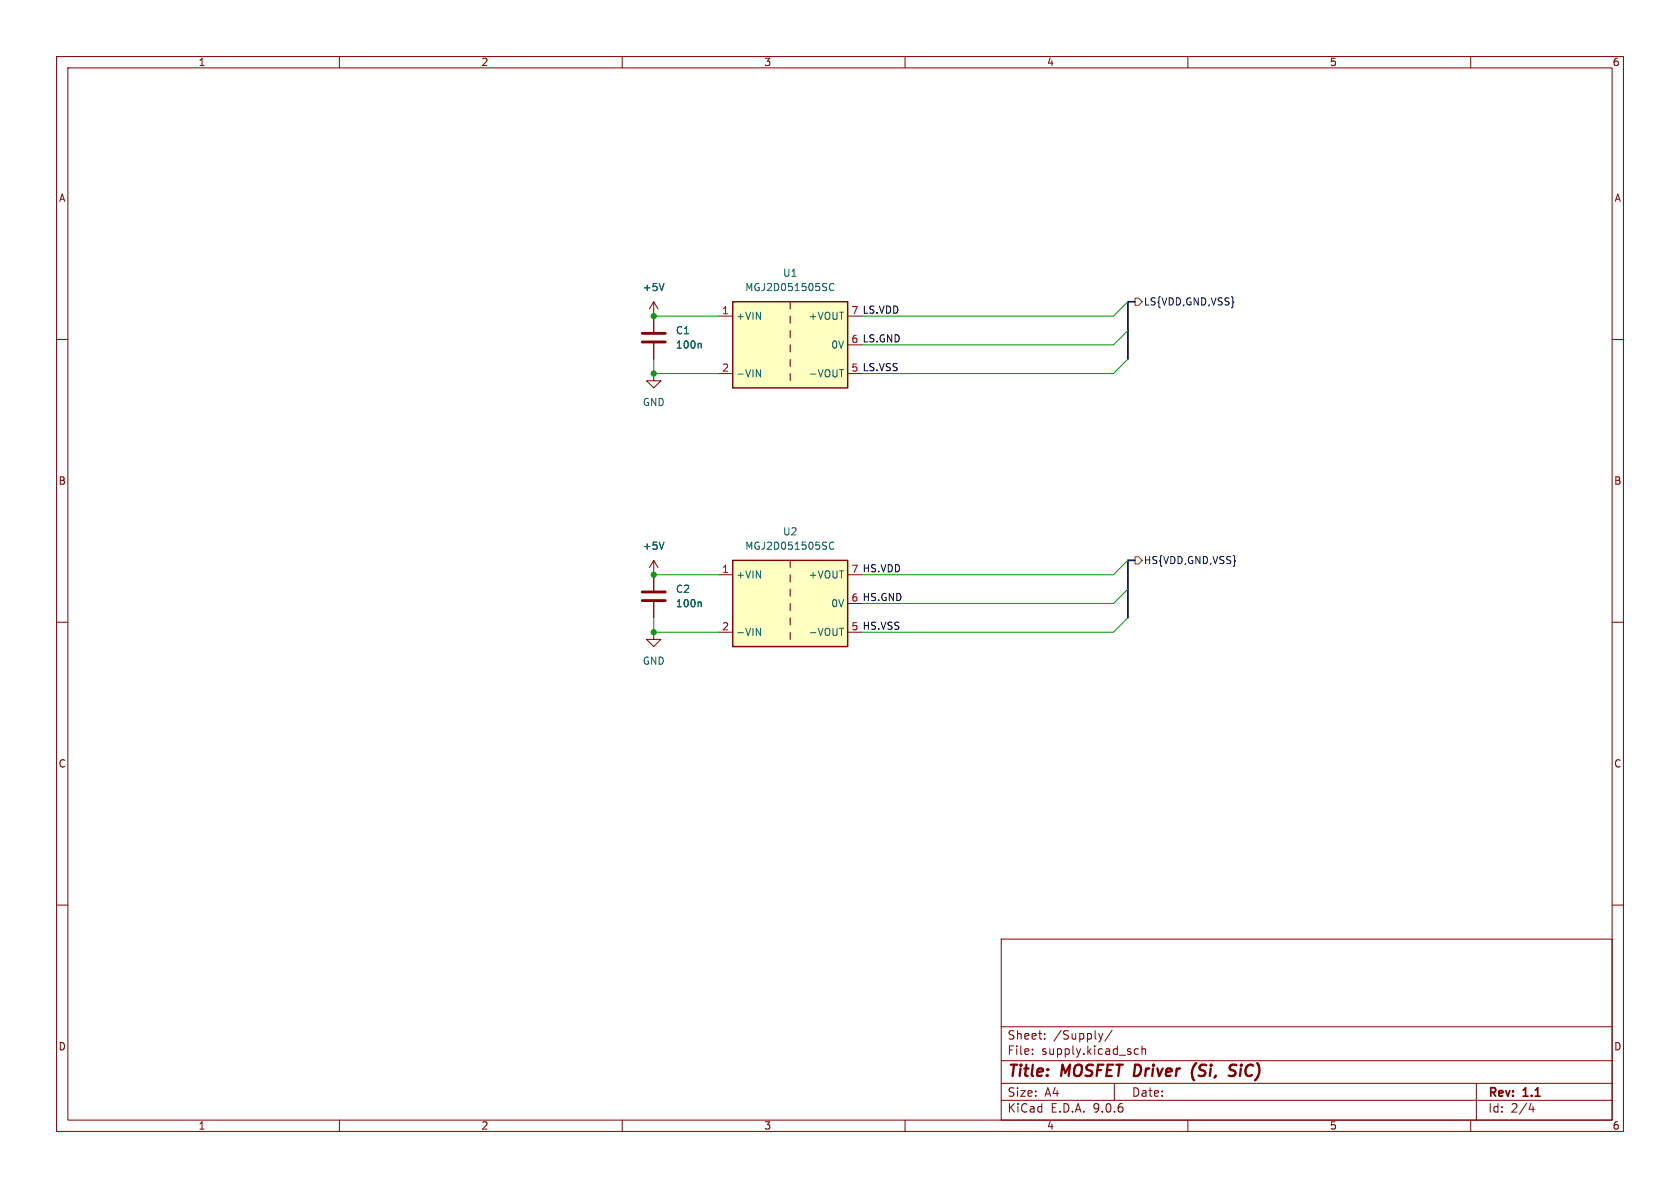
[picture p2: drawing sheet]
<svg xmlns="http://www.w3.org/2000/svg" width="297mm" height="210mm" viewBox="0 0 297 210" stroke-linecap="round" stroke-linejoin="round" font-family="sans-serif">
<g fill="none" stroke="#840000" stroke-width=".18">
<path d="M10 10h277v190h-277zM12 12h273v186h-273zM60 10v2M110 10v2M160 10v2M210 10v2M260 10v2M10 60h2M285 60h2M115.6 99.1v5.3M115.6 99.1l-.8 1.2M115.6 99.1l.7 1.2"/>
<path d="M10 110h2M115.6 111.8v1.2h1.2l-1.2 1.3-1.3-1.3h1.3M115.6 111.8h.1M115.6 101.6h.1M115.6 106.4v2.8M285 110h2M10 160h2M177 166h108v32h-108zM285 160h2M60 198v2M110 198v2M160 198v2"/>
<path d="M177 194.5h108M177 191.5h108M177 187.5h108M177 181.5h108M182.5 186.3v.1M182.5 185.5v.1M184.7 183.6v.1M184.7 182.8v.1M194.2 182.7l.4 1M194.6 183.7l-.1 .4M195 182.7l-.4 1M196.6 182.1l-1.3 2"/>
<path d="M197 191.5v3M200.5 186.1l.3 .3 .4-.1M201.2 185.5l-.4-.1-.3 .3M201.9 185.5l.2-.1 .4 .1v.9M201.9 184.9v1.5M210 198v2M260 198v2M261 191.5v6.5M270.7 195l-.4 1.1h.9M271 195.6v1"/>
</g>
<path d="M211.5 187.9a2.35 2.35 0 0 0-.4 3.1M217.5 189l.6 .3a.49 .49 0 0 1 .3 .5 .49 .49 0 0 1-.4 .4h-.5M218.6 188.3a.85 .85 0 0 0-1.1 .1l-.1 .2" fill="none" stroke="#840000" stroke-width=".4"/>
<path d="M113.5 106.2h4.1M113.5 104.6h4.1" fill="none" stroke="#840000" stroke-width=".51"/>
<path d="M117.4 95.8l-.4 1.3M123.8 106.4l.2 .2v.7" fill="none" stroke="#006464" stroke-width=".18"/>
<path d="M129.5 53.3h20.4v15.3h-20.4z" fill="#ffffc2"/>
<path d="M129.5 53.3h20.4v15.3h-20.4z" fill="none" stroke="#840000" stroke-width=".25"/>
<g fill="none" stroke="#840000" stroke-width=".18">
<path d="M127 55.9h2.5M139.7 53.3v1.3M139.7 55.9v1.3M139.7 58.4v1.3M149.9 55.9h2.5M115.6 66v1.3h1.2l-1.2 1.3-1.3-1.3h1.3M115.6 66h.1M127 66h2.5M139.7 61v1.2M139.7 63.5v1.3M139.7 66v1.3M149.9 66h2.5"/>
<path d="M149.9 61h2.5"/>
</g>
<path d="M147.4 50.2a.6 .6 0 0 0-.8 .5 .6 .6 0 0 0 .6 .7l.2-.1M133.7 65.3l.7 1.3v-1.3M148.4 65.3h.7" fill="none" stroke="#006464" stroke-width=".18"/>
<path d="M129.5 99.1h20.4v15.2h-20.4z" fill="#ffffc2"/>
<path d="M129.5 99.1h20.4v15.2h-20.4z" fill="none" stroke="#840000" stroke-width=".25"/>
<g fill="none" stroke="#840000" stroke-width=".18">
<path d="M115.6 55.9h.1M115.6 53.3v5.4M115.6 53.3l-.8 1.3M115.6 53.3l.7 1.3M115.6 60.7v2.8M139.7 99.1v1.2M115.6 101.6h.1M115.6 101.6v2.8M115.6 106.4v2.8M127 101.6h2.5M127 111.8h2.5M139.7 101.6v1.3"/>
<path d="M139.7 104.1v1.3M139.7 106.7v1.3M139.7 109.2v1.3M139.7 111.8v1.2M149.9 101.6h2.5M149.9 111.8h2.5M149.9 106.7h2.5"/>
</g>
<path d="M117.4 50.1l-.4 1.3M123.8 60.7l.2 .2v.6M117.4 95.8l-.4 1.3M147.4 96a.6 .6 0 0 0-.8 .4 .6 .6 0 0 0 .6 .7l.2-.1M123.8 106.4l.2 .2v.7M133.7 111.1l.7 1.2v-1.2M148.4 111.1h.7" fill="none" stroke="#006464" stroke-width=".18"/>
<path d="M113.5 58.9h4.1M113.5 60.5h4.1" fill="none" stroke="#840000" stroke-width=".51"/>
<path d="M200.7 52.7h.6l.6 .6-.6 .7h-.6zM200.7 98.4h.6l.6 .7-.6 .6h-.6z" fill="none" stroke="#725600" stroke-width=".18"/>
<path d="M200.7 53.3h-1.3v10.2M200.7 99.1h-1.3v10.1" fill="none" stroke="#000084" stroke-width=".3"/>
<path d="M115.6 55.9h11.4M199.4 53.3l-2.6 2.6h-44.4M199.4 58.4l-2.6 2.6h-44.4M115.6 63.5v2.5h11.4M199.4 63.5l-2.6 2.5h-44.4M199.4 99.1l-2.6 2.5h-44.4M115.6 109.2v2.6h11.4M115.6 101.6h11.4M199.4 104.1l-2.6 2.6h-44.4M199.4 109.2l-2.6 2.6h-44.4" fill="none" stroke="#009600" stroke-width=".18"/>
<g fill="#009600" stroke="#009600" stroke-width=".18">
<circle cx="115.6" cy="101.6" r=".46"/>
<circle cx="115.6" cy="111.8" r=".46"/>
<circle cx="115.6" cy="55.9" r=".46"/>
<circle cx="115.6" cy="66" r=".46"/>
</g>
<g font-size="2.8" fill="#840000">
<text x="178" y="190.9">Title:</text>
<text x="187.7" y="190.9">MOSFET Driver</text>
<text x="212.3" y="190.9">(Si,</text>
<text x="219.8" y="190.9">SiC)</text>
</g>
<g font-size="2.1" fill="#840000">
<text x="178" y="184">Sheet:</text>
<text x="186.2" y="184">/Supply/</text>
<text x="178" y="186.7">File:</text>
<text x="184.1" y="186.7">supply.kicad_sch</text>
<text x="178" y="196.9">KiCad</text>
<text x="178" y="194.1">Size:</text>
<text x="184.7" y="194.1">A4</text>
<text x="185.7" y="196.9">E.D.A.</text>
<text x="193.3" y="196.9">9.0.6</text>
<text x="200" y="194.1">Date:</text>
<text x="263" y="194.3">Rev:</text>
<text x="263" y="196.9">Id:</text>
<text x="267.1" y="196.9">2/4</text>
<text x="269.4" y="194.3">1.1</text>
</g>
<g font-size="1.8" fill="#840000">
<text x="35" y="11.9">1</text>
<text x="85" y="11.9">2</text>
<text x="135" y="11.9">3</text>
<text x="185" y="11.9">4</text>
<text x="235" y="11.9">5</text>
<text x="285" y="11.9">6</text>
<text x="10.3" y="35.9">A</text>
<text x="285.3" y="35.9">A</text>
<text x="10.3" y="85.9">B</text>
<text x="285.3" y="85.9">B</text>
<text x="10.3" y="135.9">C</text>
<text x="285.3" y="135.9">C</text>
<text x="10.3" y="185.9">D</text>
<text x="285.3" y="185.9">D</text>
<text x="35" y="199.9">1</text>
<text x="85" y="199.9">2</text>
<text x="135" y="199.9">3</text>
<text x="185" y="199.9">4</text>
<text x="235" y="199.9">5</text>
<text x="285" y="199.9">6</text>
</g>
<g font-size="1.8" fill="#006464">
<text x="113.5" y="51.7">+5V</text>
<text x="131.6" y="51.7">MGJ2D051505SC</text>
<text x="138.3" y="49.1">U1</text>
<text x="119.4" y="59.3">C1</text>
<text x="130" y="56.7">+VIN</text>
<text x="142.9" y="56.7">+VOUT</text>
<text x="119.4" y="61.8">100n</text>
<text x="146.9" y="61.8">0V</text>
<text x="113.5" y="72">GND</text>
<text x="130" y="66.9">-VIN</text>
<text x="142.9" y="66.9">-VOUT</text>
<text x="138.3" y="94.8">U2</text>
<text x="113.5" y="97.4">+5V</text>
<text x="131.6" y="97.4">MGJ2D051505SC</text>
<text x="119.4" y="105">C2</text>
<text x="119.4" y="107.5">100n</text>
<text x="130" y="102.5">+VIN</text>
<text x="142.9" y="102.5">+VOUT</text>
<text x="146.9" y="107.5">0V</text>
<text x="130" y="112.6">-VIN</text>
<text x="142.9" y="112.6">-VOUT</text>
<text x="113.5" y="117.7">GND</text>
</g>
<g font-size="1.8" fill="#a90000">
<text x="127.6" y="55.6">1</text>
<text x="127.6" y="65.8">2</text>
<text x="127.6" y="101.3">1</text>
<text x="127.6" y="111.5">2</text>
</g>
<g font-size="1.8" fill="#0f0f0f">
<text x="150.4" y="55.6">7 LS.VDD</text>
<text x="150.4" y="60.7">6 LS.GND</text>
<text x="150.4" y="65.8">5 LS.VSS</text>
<text x="150.4" y="101.3">7 HS.VDD</text>
<text x="150.4" y="106.4">6 HS.GND</text>
<text x="150.4" y="111.5">5 HS.VSS</text>
</g>
<g font-size="1.8" fill="#000084">
<text x="202.1" y="54.2">LS{VDD,GND,VSS}</text>
<text x="202.1" y="99.9">HS{VDD,GND,VSS}</text>
</g>
</svg>
